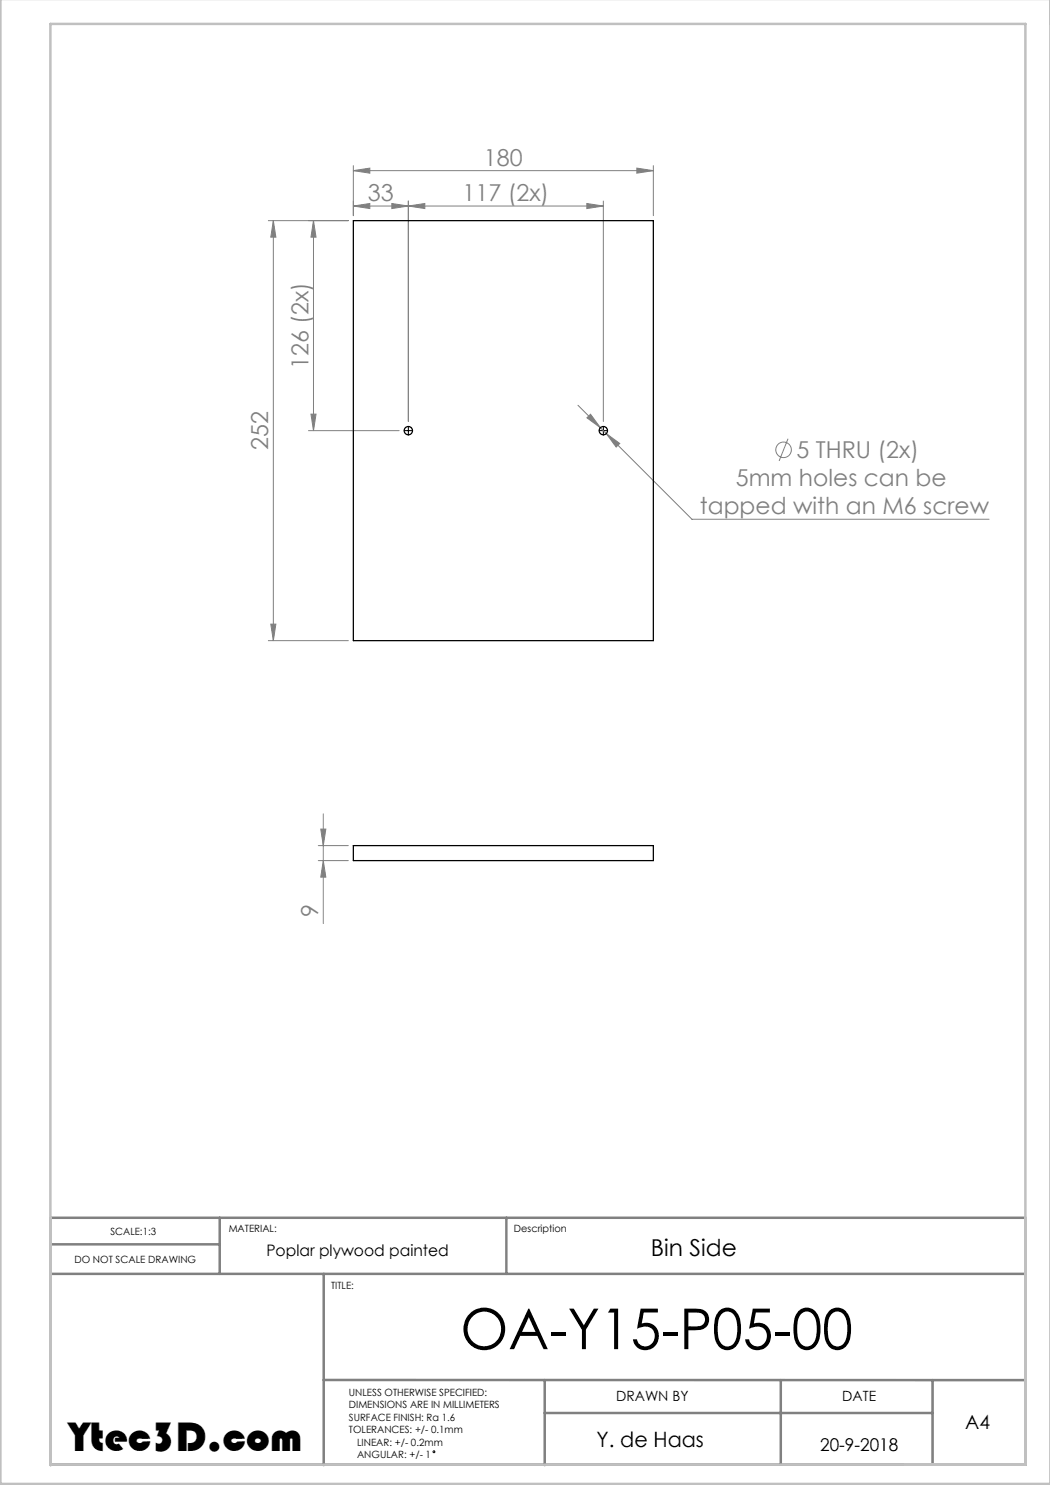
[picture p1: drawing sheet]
<svg xmlns="http://www.w3.org/2000/svg" width="210mm" height="297mm" viewBox="0 0 210 297" stroke-linecap="round" stroke-linejoin="round" font-family="sans-serif">
<g fill="none" stroke="#000" stroke-width=".2">
<path d="M80.8 86.1h1.7M81.7 85.3v1.7M119.8 86.1h1.7M120.7 85.3v1.7"/>
<circle cx="86.8" cy="290.4" r=".19"/>
</g>
<path d="M10.1 248.9h33.8M10.1 254.8h195M43.9 243.6v11.2M64.7 254.8v38.2M101.3 243.6v11.2M64.7 276h140.4M108.9 276v17M156.2 276v16.9M186.5 276v16.9M10.1 292.9h195v-49.3h-195v49.4M108.9 282.6h77.6" fill="none" stroke="#808080" stroke-width=".5"/>
<path d="M.1 -.1v296.9h210M10.1 292.9h195v-288.1h-195v288.2" fill="none" stroke="#c0c0c0" stroke-width=".5"/>
<g fill="none" stroke="#808080" stroke-width=".2">
<path d="M70.7 34.1l3.3-.5v1zM70.7 33.1v10M70.7 34.1h60M127.4 33.6l3.3 .5-3.3 .5zM130.7 33.1v10M53.7 44.1h16M54.7 44.1v84M54.7 44.1l.5 3.3h-1zM62.7 44.1l.5 3.3h-1zM62.7 44.1v42M70.7 41.2l3.3-.5v1zM78.4 40.7l3.3 .5-3.3 .5z"/>
<path d="M81.7 41.2l3.3-.5v1zM81.7 40.2v44.1M117.4 40.7l3.3 .5-3.3 .5zM120.7 40.2v44.1M120.7 41.2h-50M61.7 86.1h18.1M62.2 82.8h1l-.5 3.3zM115.6 81.1l22.8 22.8h59.4M117.4 83.6l.7-.8 2 2.7zM121.3 86.7l2.7 2-.8 .7zM157.6 87.7l-1.8 4.5M53.7 128.1h16"/>
<path d="M54.2 124.8h1l-.5 3.3zM63.7 169.1h6M63.7 172.1h6M64.2 165.8h1l-.5 3.3zM64.7 162.8v21.9M64.7 172.1l.5 3.3h-1z"/>
<circle cx="156.7" cy="90" r="1.56"/>
</g>
<g fill="#808080">
<path d="M127.4 33.6l3.3 .5-3.3 .5zM70.7 34.1l3.3-.5v1z"/>
<path d="M81.7 41.2l3.3-.5v1zM117.4 40.7l3.3 .5-3.3 .5zM117.4 83.6l2.7 1.9-2-2.7zM121.3 86.7l1.9 2.7 .8-.7z"/>
<path d="M70.7 41.2l3.3-.5v1zM78.4 40.7l3.3 .5-3.3 .5z"/>
<path d="M54.7 44.1l.5 3.3h-1zM54.2 124.8h1l-.5 3.3zM62.7 44.1l.5 3.3h-1zM62.2 82.8h1l-.5 3.3zM64.2 165.8h1l-.5 3.3zM64.7 172.1l.5 3.3h-1z"/>
</g>
<g fill="none" stroke="#000" stroke-width=".25">
<path d="M70.7 44.1h60v84h-60zM70.7 169.1h60v3h-60z"/>
<circle cx="81.7" cy="86.1" r=".83"/>
<circle cx="120.7" cy="86.1" r=".83"/>
</g>
<text font-size="11.3" x="92.1" y="269.8">OA-Y15-P05-00</text>
<text font-size="8.5" x="13.8" y="290.3">Ytec3D.com</text>
<g font-size="4.7" fill="#808080">
<text x="96.8" y="33.1">180</text>
<text x="73.6" y="40.2">33</text>
<text x="92.5" y="40.2">117 (2x)</text>
<text x="61.7" y="73.8" transform="rotate(-90 61.7 73.8)">126 (2x)</text>
<text x="53.7" y="90" transform="rotate(-90 53.7 90)">252</text>
<text x="159.3" y="91.7">5 THRU (2x)</text>
<text x="147.2" y="97.3">5mm holes can be</text>
<text x="140" y="102.8">tapped with an M6 screw</text>
<text x="63.6" y="183.4" transform="rotate(-90 63.6 183.4)">9</text>
</g>
<text font-size="4.7" x="130.2" y="251.2">Bin Side</text>
<text font-size="4.2" x="119.3" y="289.4">Y. de Haas</text>
<text font-size="3.9" x="193.1" y="285.8">A4</text>
<text font-size="3.5" x="164" y="290.3">20-9-2018</text>
<text font-size="3.2" x="53.3" y="251.2">Poplar plywood painted</text>
<g font-size="2.8">
<text x="123.2" y="280.2">DRAWN BY</text>
<text x="168.5" y="280.2">DATE</text>
</g>
<g font-size="2">
<text x="22.1" y="246.9">SCALE:1:3</text>
<text x="45.7" y="246.5">MATERIAL:</text>
<text x="102.8" y="246.5">Description</text>
<text x="14.9" y="252.5">DO NOT SCALE DRAWING</text>
<text x="66.2" y="257.7">TITLE:</text>
<text x="69.8" y="279.2">UNLESS OTHERWISE SPECIFIED:</text>
<text x="69.8" y="281.7">DIMENSIONS ARE IN MILLIMETERS</text>
<text x="69.8" y="284.2">SURFACE FINISH: Ra 1.6</text>
<text x="69.8" y="286.7">TOLERANCES: +/- 0.1mm</text>
<text x="71.4" y="291.7">ANGULAR: +/- 1</text>
<text x="71.4" y="289.2">LINEAR: +/- 0.2mm</text>
</g>
</svg>
